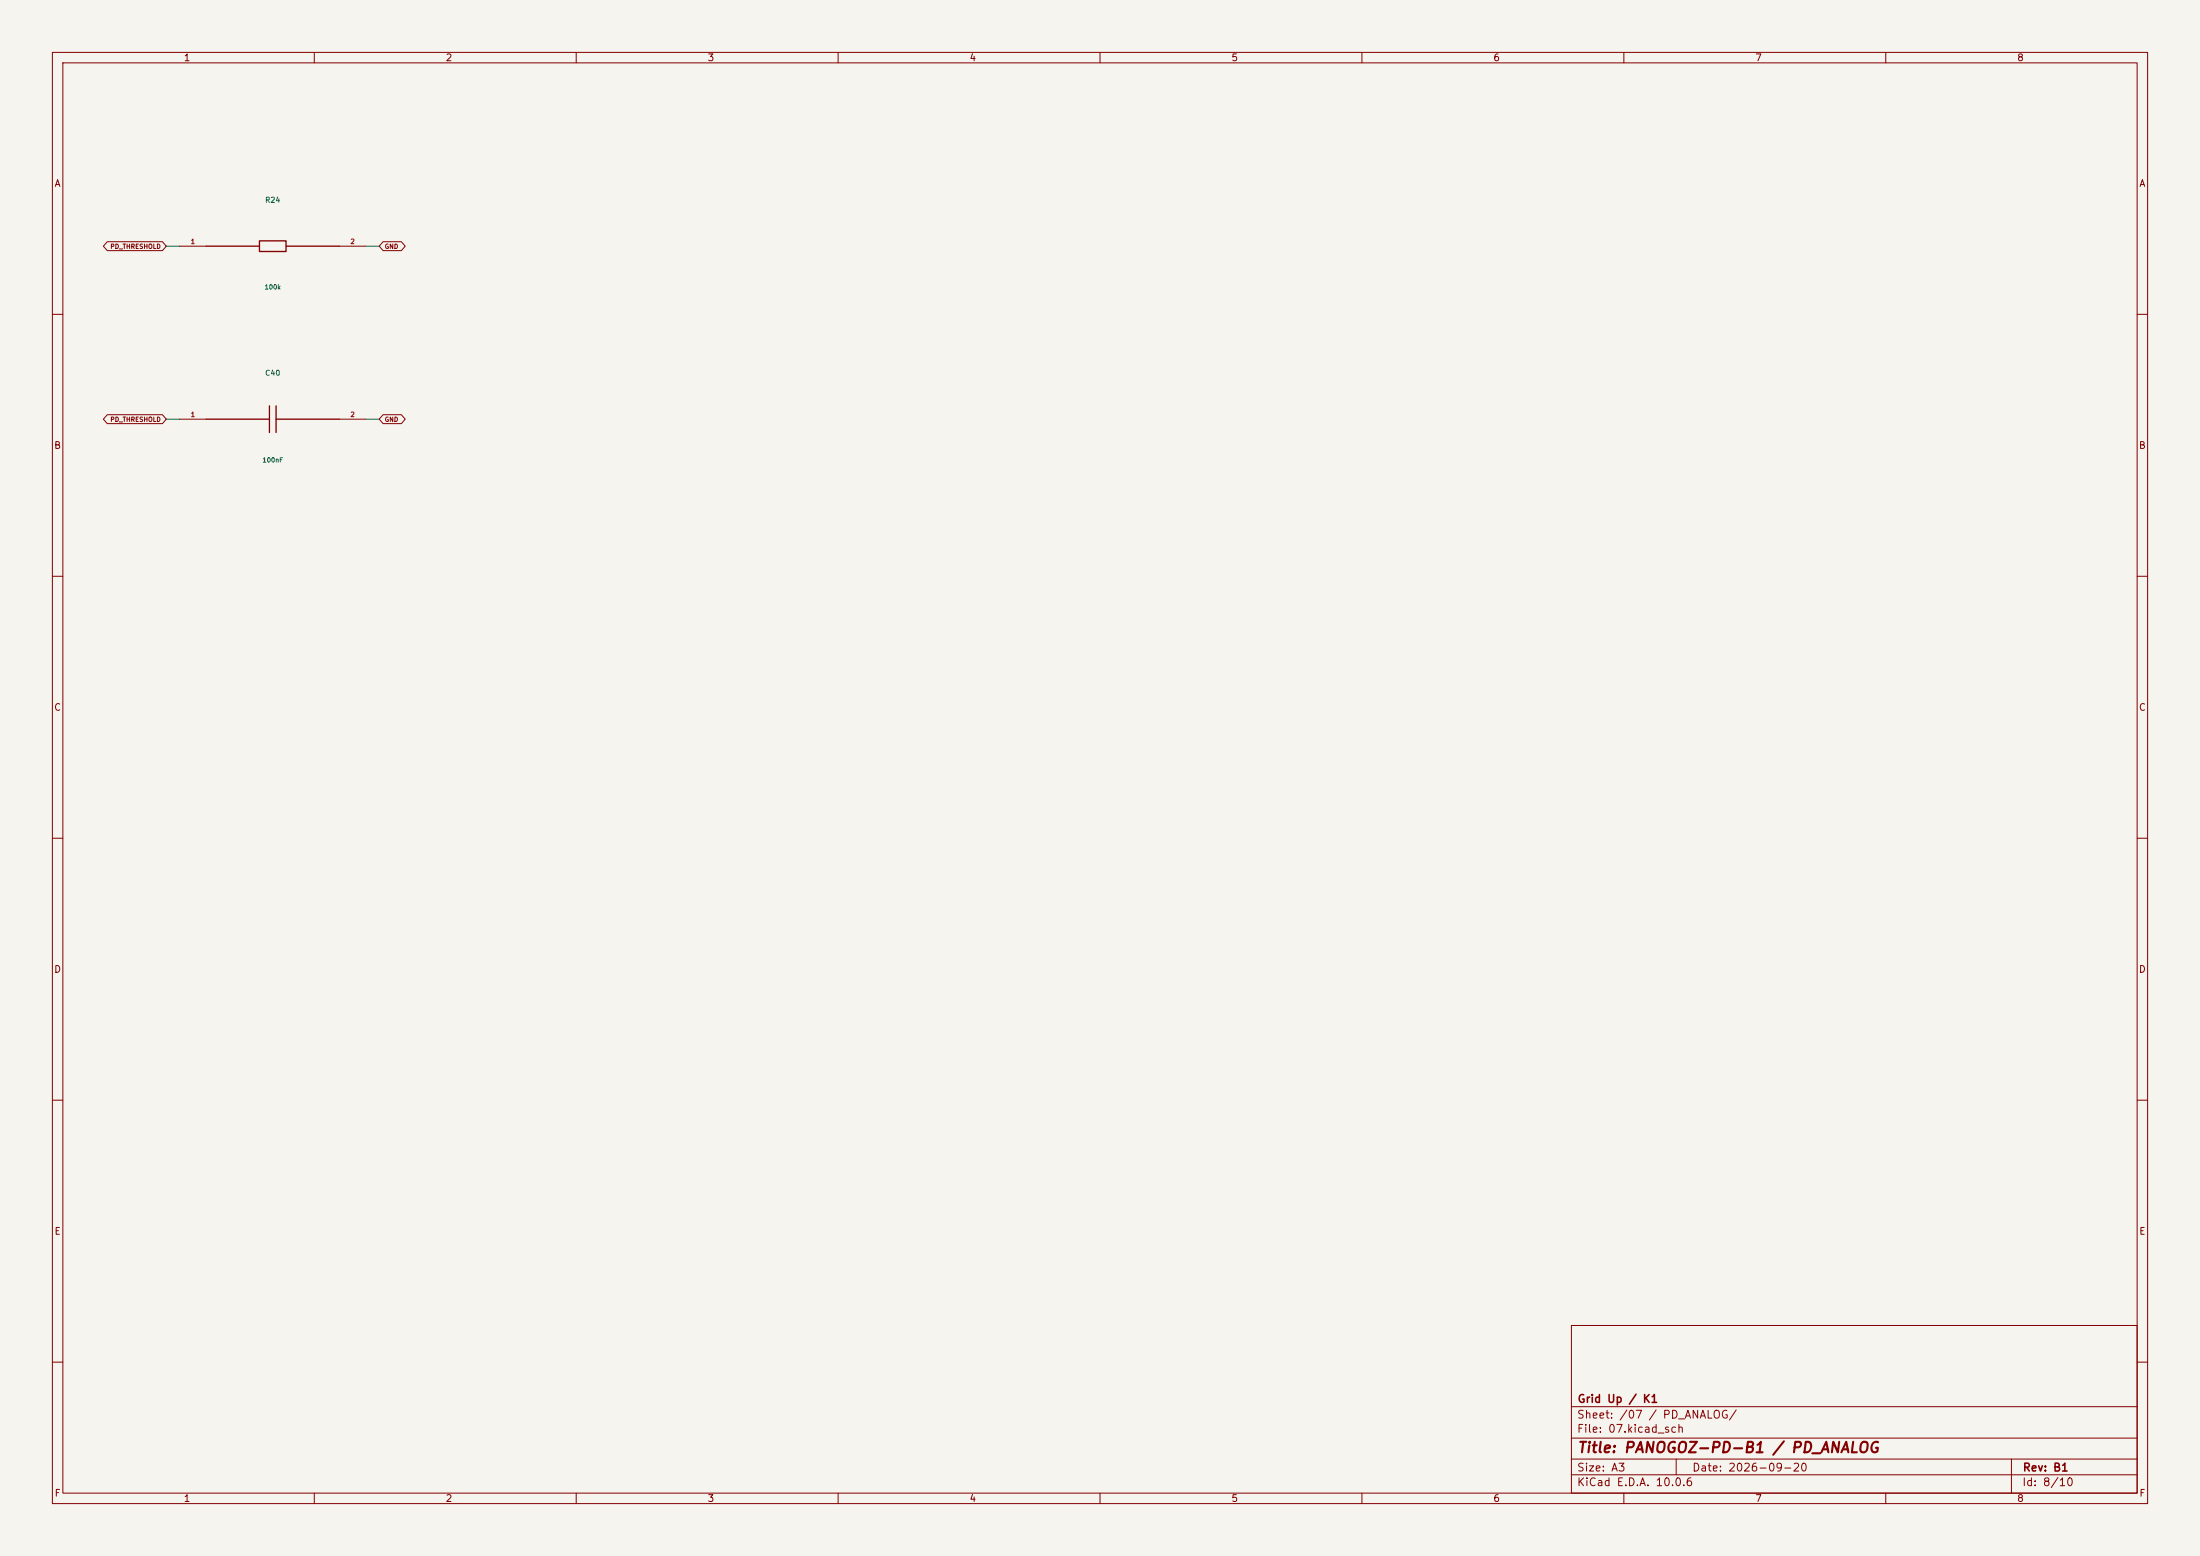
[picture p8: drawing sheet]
(kicad_sch (version 20250114) (generator "eeschema") (paper "A3") (title_block (title "PANOGOZ-PD-B1 / PD_ANALOG") (date "2026-09-20") (rev "B1") (company "Grid Up / K1")) (lib_symbols (symbol "B1:R24" (pin_names (offset .5)) (in_bom yes) (on_board yes) (property "Reference" "U" (at 0 8.81 0) (effects (font (size 1 1)))) (property "Value" "100k" (at 0 -6.8100000000000005 0) (effects (font (size 1 1)))) (symbol "R24_0_1" (rectangle (start -2.54 1.016) (end 2.54 -1.016) (stroke (width .254) (type default)) (fill (type none))) (polyline (pts (xy -12.7 0) (xy -2.54 0)) (stroke (width .254) (type default)) (fill (type none))) (polyline (pts (xy 2.54 0) (xy 12.7 0)) (stroke (width .254) (type default)) (fill (type none)))) (symbol "R24_1_1" (pin passive line (at -17.78 0.0 0) (length 5.08) (name "" (effects (font (size .9 .9)))) (number "1" (effects (font (size .9 .9))))) (pin passive line (at 17.78 0.0 180) (length 5.08) (name "" (effects (font (size .9 .9)))) (number "2" (effects (font (size .9 .9))))))) (symbol "B1:C40" (pin_names (offset .5)) (in_bom yes) (on_board yes) (property "Reference" "U" (at 0 8.81 0) (effects (font (size 1 1)))) (property "Value" "100nF" (at 0 -6.8100000000000005 0) (effects (font (size 1 1)))) (symbol "C40_0_1" (polyline (pts (xy -0.635 -2.54) (xy -0.635 2.54)) (stroke (width .254) (type default)) (fill (type none))) (polyline (pts (xy 0.635 -2.54) (xy 0.635 2.54)) (stroke (width .254) (type default)) (fill (type none))) (polyline (pts (xy -12.7 0) (xy -0.635 0)) (stroke (width .254) (type default)) (fill (type none))) (polyline (pts (xy 0.635 0) (xy 12.7 0)) (stroke (width .254) (type default)) (fill (type none)))) (symbol "C40_1_1" (pin passive line (at -17.78 0.0 0) (length 5.08) (name "" (effects (font (size .9 .9)))) (number "1" (effects (font (size .9 .9))))) (pin passive line (at 17.78 0.0 180) (length 5.08) (name "" (effects (font (size .9 .9)))) (number "2" (effects (font (size .9 .9))))))))
(symbol (lib_id "B1:R24") (at 52.07 46.99 0) (unit 1) (in_bom yes) (on_board yes) (property "Reference" "R24" (at 52.07 38.18 0) (effects (font (size 1 1)) )) (property "Value" "100k" (at 52.07 54.800000000000004 0) (effects (font (size 0.85 0.85)) )) (property "Footprint" "Resistor_SMD:R_0402_1005Metric" (at 52.07 46.99 0) (effects (font (size 0.85 0.85)) (hide yes))) (property "MPN" "1% thick film 100k" (at 52.07 46.99 0) (effects (font (size 0.85 0.85)) (hide yes))))
(wire (pts (xy 34.29 46.99) (xy 31.75 46.99)) (stroke (width 0) (type default)))
(global_label "PD_THRESHOLD" (shape bidirectional) (at 31.75 46.99 180) (effects (font (size .85 .85)) (justify right)) (property "Intersheetrefs" "${INTERSHEET_REFS}" (at 31.75 46.99 0) (effects (font (size 1 1)) (hide yes))))
(wire (pts (xy 69.85 46.99) (xy 72.39 46.99)) (stroke (width 0) (type default)))
(global_label "GND" (shape bidirectional) (at 72.39 46.99 0) (effects (font (size .85 .85)) (justify left)) (property "Intersheetrefs" "${INTERSHEET_REFS}" (at 72.39 46.99 0) (effects (font (size 1 1)) (hide yes))))
(symbol (lib_id "B1:C40") (at 52.07 80.00999999999999 0) (unit 1) (in_bom yes) (on_board yes) (property "Reference" "C40" (at 52.07 71.19999999999999 0) (effects (font (size 1 1)) )) (property "Value" "100nF" (at 52.07 87.82 0) (effects (font (size 0.85 0.85)) )) (property "Footprint" "Capacitor_SMD:C_0402_1005Metric" (at 52.07 80.00999999999999 0) (effects (font (size 0.85 0.85)) (hide yes))) (property "MPN" "X7R 16V 100nF" (at 52.07 80.00999999999999 0) (effects (font (size 0.85 0.85)) (hide yes))))
(wire (pts (xy 34.29 80.00999999999999) (xy 31.75 80.00999999999999)) (stroke (width 0) (type default)))
(global_label "PD_THRESHOLD" (shape bidirectional) (at 31.75 80.00999999999999 180) (effects (font (size .85 .85)) (justify right)) (property "Intersheetrefs" "${INTERSHEET_REFS}" (at 31.75 80.00999999999999 0) (effects (font (size 1 1)) (hide yes))))
(wire (pts (xy 69.85 80.00999999999999) (xy 72.39 80.00999999999999)) (stroke (width 0) (type default)))
(global_label "GND" (shape bidirectional) (at 72.39 80.00999999999999 0) (effects (font (size .85 .85)) (justify left)) (property "Intersheetrefs" "${INTERSHEET_REFS}" (at 72.39 80.00999999999999 0) (effects (font (size 1 1)) (hide yes)))))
